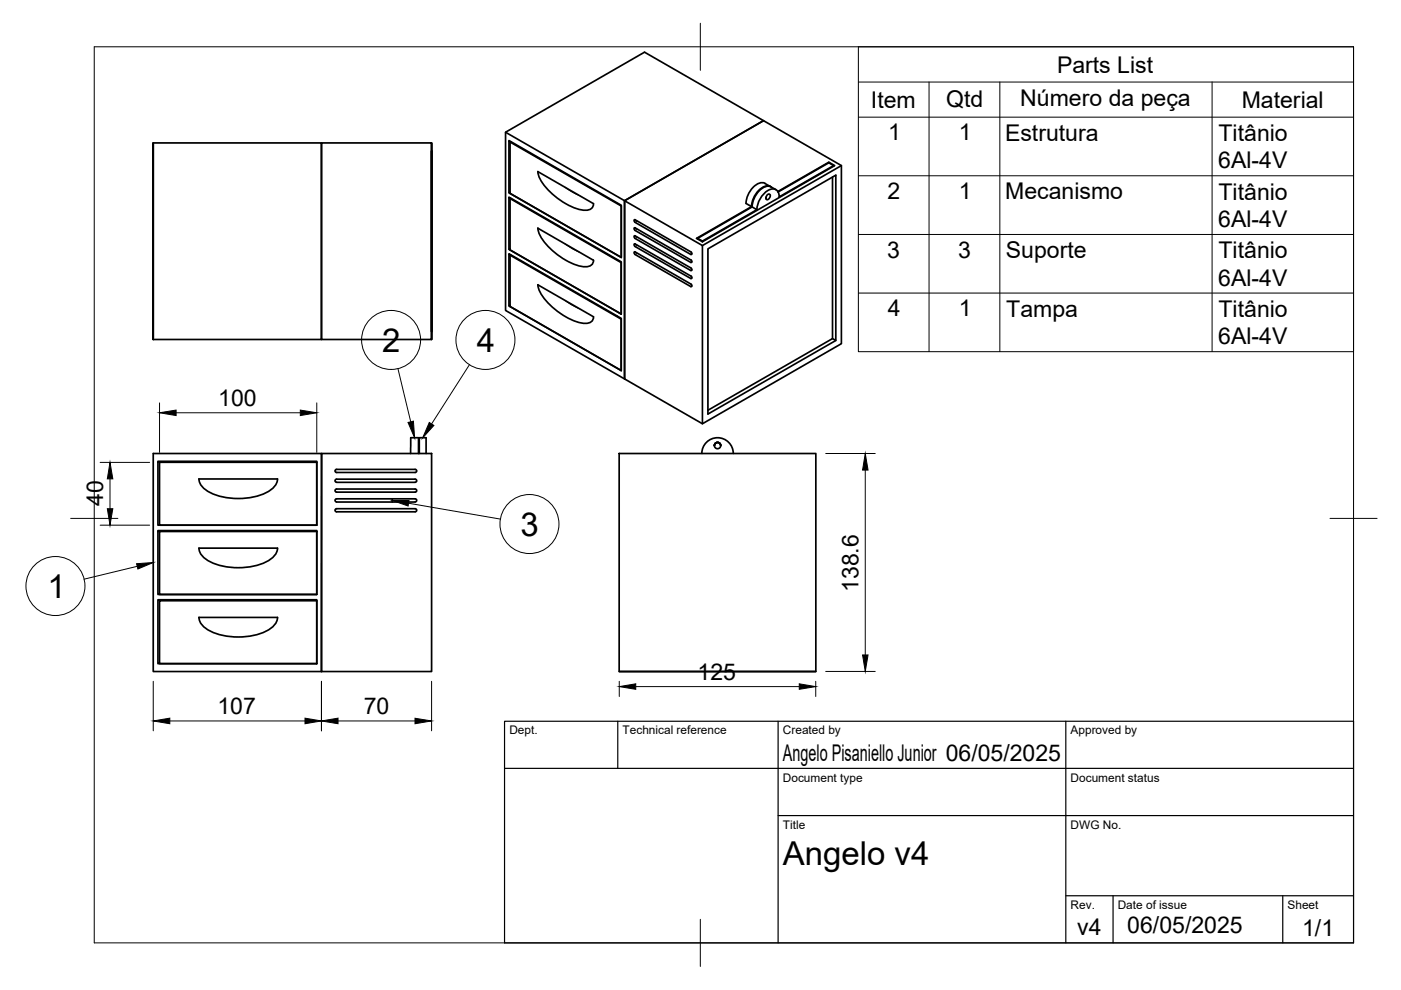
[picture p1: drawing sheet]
<svg xmlns="http://www.w3.org/2000/svg" width="297mm" height="210mm" viewBox="0 0 297 210" stroke-linecap="round" stroke-linejoin="round" font-family="sans-serif">
<!-- layer: Visible -->
<g fill="none" stroke="#000" stroke-width=".36">
<path d="M32.5 30.3v41.7zM32.5 30.3h35.7v41.7h-35.7M91.5 32v38.3zM91.5 30.3v41.7h-23.3v-41.7h23.3v41.7M107.2 28l25.2 14.6 29.5-17-25.2-14.5-29.5 16.9v37.8l25.2 14.5v-37.7v37.7l16.5 9.5 29.5-16.9v-37.8l-16.5-9.5-29.5 17 16.5 9.5v37.7M108.1 30.1l23.6 13.6M108.3 30l-.2 .1v10.9l23.6 13.6M114 36.4l11.8 6.8M114 36.4a9.2 9.2 0 0 0 4.1 5.5 11.1 11.1 0 0 0 6.4 2.7 1.35 1.35 0 0 0 1.3-1.4M162.2 38.9l1.2 .7M162.2 38.9a2.27 2.27 0 0 0-2.6 .9l-1 1.6-.4 1.7 1.1 .7M163.4 39.6a2.18 2.18 0 0 0-2.6 .8l-1.1 1.6-.4 1.8"/>
<path d="M163.5 39.6l1 .6M163.5 39.6a2.27 2.27 0 0 0-2.6 .9l-1 1.6-.4 1.8M175.7 34.5v-.1l1.3 .7-28.1 16.2M175.7 34.4l-10.8 6.2M175.7 34.5l-10.7 6.2M175.7 34.5l1 .6M176.5 37.5v34.3l-26.4 15.2M176.7 35.2v-.1l-11.5 6.7M178.4 35.1l-29.5 17M107.9 52.9v-11.1l23.8 13.7v.2M107.9 40.9v-11.1l23.8 13.7v.2M108.1 52.7l-.2 .2 23.8 13.7"/>
<path d="M108.1 40.7l-.2 .2 23.8 13.7M108.1 54.1l23.6 13.6v10.9M108.1 42.1l23.6 13.6M108.3 42l-.2 .1v10.9l23.6 13.6M108.3 54l-.2 .1v10.9l23.6 13.6M114 48.4a9.2 9.2 0 0 0 4.1 5.5 11.1 11.1 0 0 0 6.4 2.6 1.35 1.35 0 0 0 1.3-1.3l-11.8-6.8M131.7 55.7v10.9M131.7 43.7v10.9M134.5 50l12 6.8 .2 .2-.1 .4-11.9-6.9-.2-.2zM134.5 53.4l12 6.8 .2 .3-.1 .3-11.9-6.8-.2-.3zM134.7 48.3l11.8 6.8M134.7 47.1l-.2-.2v-.3l12 6.8 .2 .2-.1 .3-11.9-6.7"/>
<path d="M134.7 48.3l-.3 .2 .3 .4 11.8 6.7M146.5 55.1l.2 .4-.2 .1M146.5 58.5l.2 .2-.1 .3-11.9-6.7-.2-.3v-.3l12 6.8M147.9 50.7v-.2l11.6-6.6 1 .6-11.6 6.6v.2M147.9 50.5l1 .6M159.3 43.8l-11.6 6.7 1.2 .8M162.7 41.3l.4-.2a.67 .67 0 0 1 .1 .8 .67 .67 0 0 1-.8 .4v-.5zM165.2 41.7a1.45 1.45 0 0 0-.7-1.5 1.45 1.45 0 0 0-1.7 .2 5.2 5.2 0 0 0-2.3 4.1M107.9 64.8v-11l23.8 13.7v11.1M108.1 64.7l-.2 .1 23.8 13.8M114 60.4a9.2 9.2 0 0 0 4.1 5.5 11.1 11.1 0 0 0 6.4 2.7 1.35 1.35 0 0 0 1.3-1.4l-11.8-6.8M176.5 71.8l.7 .4v-35.1l-27.1 15.7v35l27.1-15.6"/>
<path d="M32.5 96.2h35.7v46.2h-35.7zM33.5 97.8h33.7v13.6h-33.7zM33.8 98h33.4v13.4h-33.4zM68.2 96.2h23.3v46.2h-23.3zM87.1 96.2v-3.4h1.6v3.4M88 99.5h-16.6a.33 .33 0 0 0-.4 .3 .33 .33 0 0 0 .4 .4h16.6M88 99.5a.33 .33 0 0 1 .3 .3 .33 .33 0 0 1-.3 .4M88.9 96.2v-3.4h1.4v3.4M131.3 96.2h41.7v46.2h-41.7zM148.8 96.1a3.3 3.3 0 0 1 3.3-3.3 3.3 3.3 0 0 1 3.4 3.3M152.8 94.5a.67 .67 0 0 0-.7-.7 .67 .67 0 0 0-.6 .7M33.5 112.5h33.7v13.5h-33.7z"/>
<path d="M33.8 112.7h33.4v13.3h-33.4zM42.2 116.2h16.6M42.2 101.5a4.3 4.3 0 0 0 3.4 3.4 14.4 14.4 0 0 0 11.6-.9 3.1 3.1 0 0 0 1.6-2.5l-16.6 .1M42.2 116.2a4.3 4.3 0 0 0 3.4 3.4 14.4 14.4 0 0 0 11.6-.9 3.1 3.1 0 0 0 1.6-2.5M83.2 105.8v.6M88 103.7h-16.6a.33 .33 0 0 0-.4 .3 .33 .33 0 0 0 .4 .3h16.6M88 101.6h-16.6a.33 .33 0 0 0-.4 .3 .33 .33 0 0 0 .4 .3l16.6 .1M88 105.8h-16.6a.33 .33 0 0 0-.4 .3 .33 .33 0 0 0 .4 .3h16.6M88 107.9h-16.6a.33 .33 0 0 0-.4 .3 .33 .33 0 0 0 .4 .3h16.6M88 103.7a.33 .33 0 0 1 .3 .3 .33 .33 0 0 1-.3 .3M88 101.6a.33 .33 0 0 1 .3 .3 .33 .33 0 0 1-.3 .3M88 105.8a.33 .33 0 0 1 .3 .3 .33 .33 0 0 1-.3 .3"/>
<path d="M88 107.9a.33 .33 0 0 1 .3 .3 .33 .33 0 0 1-.3 .3M33.5 127.2h33.7v13.5h-33.7zM33.8 127.4h33.4v13.3h-33.4zM42.2 130.9a4.3 4.3 0 0 0 3.4 3.4 14.4 14.4 0 0 0 11.6-.9 3.1 3.1 0 0 0 1.6-2.5h-16.6M131.3 142.4h41.7"/>
<circle cx="152.1" cy="94.5" r=".67"/>
</g>
<!-- layer: Visible Narrow -->
<g fill="none" stroke="#000" stroke-width=".21">
<path d="M108 29.9l-.1 .1M119.8 39.7l1.5 1 1.6 .8M108 41.9l-.1 .1M108 53.9h-.1M119.8 51.7l1.5 1 1.6 .8M135.1 50.3l-.4 .3M135.1 48.6l-.4 .3M135.1 52l-.4 .3M135.1 46.9l-.4 .3M135.1 53.7l-.4 .3M146.7 57.2l-.2 .2M146.7 55.5l-.2 .1"/>
<path d="M146.7 58.9l-.2 .1M146.7 53.8l-.2 .1M119.8 63.7l1.3 .9 1.8 .9M146.7 60.6l-.2 .2"/>
</g>
<!-- layer: BORDER -->
<path d="M20 9.9h267v190h-267zM148.5 4.9v10M15 109.9h10M282 109.9h10M148.5 194.9v10" fill="none" stroke="#000" stroke-width=".21"/>
<!-- layer: TITLEBLOCK -->
<path d="M107 152.9h180v47h-180zM131 152.9v10M165 152.9v47M226 152.9v47M107 162.9h180M165 172.9h122M226 189.9h61M236 189.9v10M272 189.9v10" fill="none" stroke="#000" stroke-width=".25"/>
<!-- layer: FD_Dimensions -->
<g fill="none" stroke="#000" stroke-width=".21">
<path d="M21.2 98h10.5M33.8 85.4v10.5M37.3 87.5h26.4M67.2 85.4v10.5M175.1 96.2h10.5M183.5 99.7v39.2M21.2 111.4h10.5M23.3 101.5v6.4M32.5 144.5v10.5M36 152.9h28.7M68.2 144.5v10.5M71.7 152.9h16.3"/>
<path d="M91.5 144.5v10.5M131.3 144.5v3.2M134.8 145.6h34.7M173 144.5v3.2M175.1 142.4h10.5"/>
</g>
<path d="M33.8 87.5l3.5-.6v1.2zM63.7 86.9l3.5 .6-3.5 .6zM183.5 96.2l.5 3.5h-1.1zM22.8 107.9h1.1l-.6 3.5zM23.3 98l.6 3.5h-1.1zM182.9 138.9h1.1l-.5 3.5zM32.5 152.9l3.5-.6v1.2zM64.7 152.3l3.5 .6-3.5 .6zM68.2 152.9l3.5-.6v1.2zM88 152.3l3.5 .6-3.5 .6zM131.3 145.6l3.5-.6v1.1zM169.5 145l3.5 .6-3.5 .5z" fill="#000" stroke="#000" stroke-width=".21"/>
<!-- layer: Parts Lists -->
<path d="M182 9.9h105v64.7h-105zM182 17.4h105M197 17.4v57.2M212 17.4v57.2M257 17.4v57.2M182 24.8h105M182 37.3h105M182 49.7h105M182 62.1h105" fill="none" stroke="#000" stroke-width=".21"/>
<!-- layer: Balloons -->
<g fill="none" stroke="#000" stroke-width=".21">
<circle cx="82.9" cy="72.1" r="6.3"/>
<circle cx="102.9" cy="72.1" r="6.3"/>
<circle cx="112.3" cy="111.1" r="6.3"/>
<circle cx="11.8" cy="124.3" r="6.3"/>
</g>
<!-- layer: 0 -->
<path d="M86.5 89.6l1.2-.3 .2 3.5zM91 89.6l1 .6-2.4 2.6zM29 119.5l3.5-.2-3.3 1.3zM83.2 106.1h3.5l-.2 1.2z" fill="#000" stroke="#000" stroke-width=".21"/>
<path d="M84.4 78.2l2.7 11.2M99.5 77.3l-8 12.6M86.6 106.7l19.5 3.4M29.1 120.1l-11.3 2.7" fill="none" stroke="#000" stroke-width=".21"/>
<g font-size="7">
<text x="81" y="74.6">2</text>
<text x="101.1" y="74.6">4</text>
<text x="110.3" y="113.6">3</text>
<text x="10.1" y="126.8">1</text>
<text x="166" y="183.4">Angelo v4</text>
</g>
<g font-size="4.9">
<text x="224.1" y="15.4">Parts List</text>
<text x="184.7" y="22.8">Item</text>
<text x="200.6" y="22.8">Qtd</text>
<text x="216.3" y="22.4">Número da peça</text>
<text x="263.3" y="22.8">Material</text>
<text x="188.3" y="29.8">1</text>
<text x="203.3" y="29.8">1</text>
<text x="213.1" y="29.9">Estrutura</text>
<text x="258.4" y="29.9">Titânio</text>
<text x="258.3" y="35.7">6Al-4V</text>
<text x="188.2" y="42.2">2</text>
<text x="203.3" y="42.2">1</text>
<text x="213.1" y="42.3">Mecanismo</text>
<text x="258.4" y="42.3">Titânio</text>
<text x="258.3" y="48.1">6Al-4V</text>
<text x="188.1" y="54.6">3</text>
<text x="203.1" y="54.6">3</text>
<text x="213.3" y="54.8">Suporte</text>
<text x="258.4" y="54.7">Titânio</text>
<text x="258.3" y="60.6">6Al-4V</text>
<text x="188.2" y="67">4</text>
<text x="203.3" y="67">1</text>
<text x="213.4" y="67.1">Tampa</text>
<text x="258.4" y="67.2">Titânio</text>
<text x="258.3" y="73">6Al-4V</text>
<text x="46.3" y="86.1">100</text>
<text x="21.9" y="107.3" transform="rotate(-90 21.9 107.3)">40</text>
<text x="182" y="125.5" transform="rotate(-90 182 125.5)">138.6</text>
<text x="147.9" y="144.1">125</text>
<text x="46.1" y="151.4">107</text>
<text x="77.1" y="151.4">70</text>
<text x="166" y="161.4">Angelo Pisaniello Junior 06/05/2025</text>
<text x="239" y="197.7">06/05/2025</text>
<text x="228.4" y="198.3">v4</text>
<text x="276.1" y="198.6">1/1</text>
</g>
<g font-size="2.5">
<text x="108" y="155.7">Dept.</text>
<text x="132" y="155.7">Technical reference</text>
<text x="166" y="155.7">Created by</text>
<text x="227" y="155.7">Approved by</text>
<text x="166" y="165.7">Document type</text>
<text x="227" y="165.7">Document status</text>
<text x="166" y="175.7">Title</text>
<text x="227" y="175.7">DWG No.</text>
<text x="227" y="192.7">Rev.</text>
<text x="237" y="192.7">Date of issue</text>
<text x="273" y="192.7">Sheet</text>
</g>
</svg>
